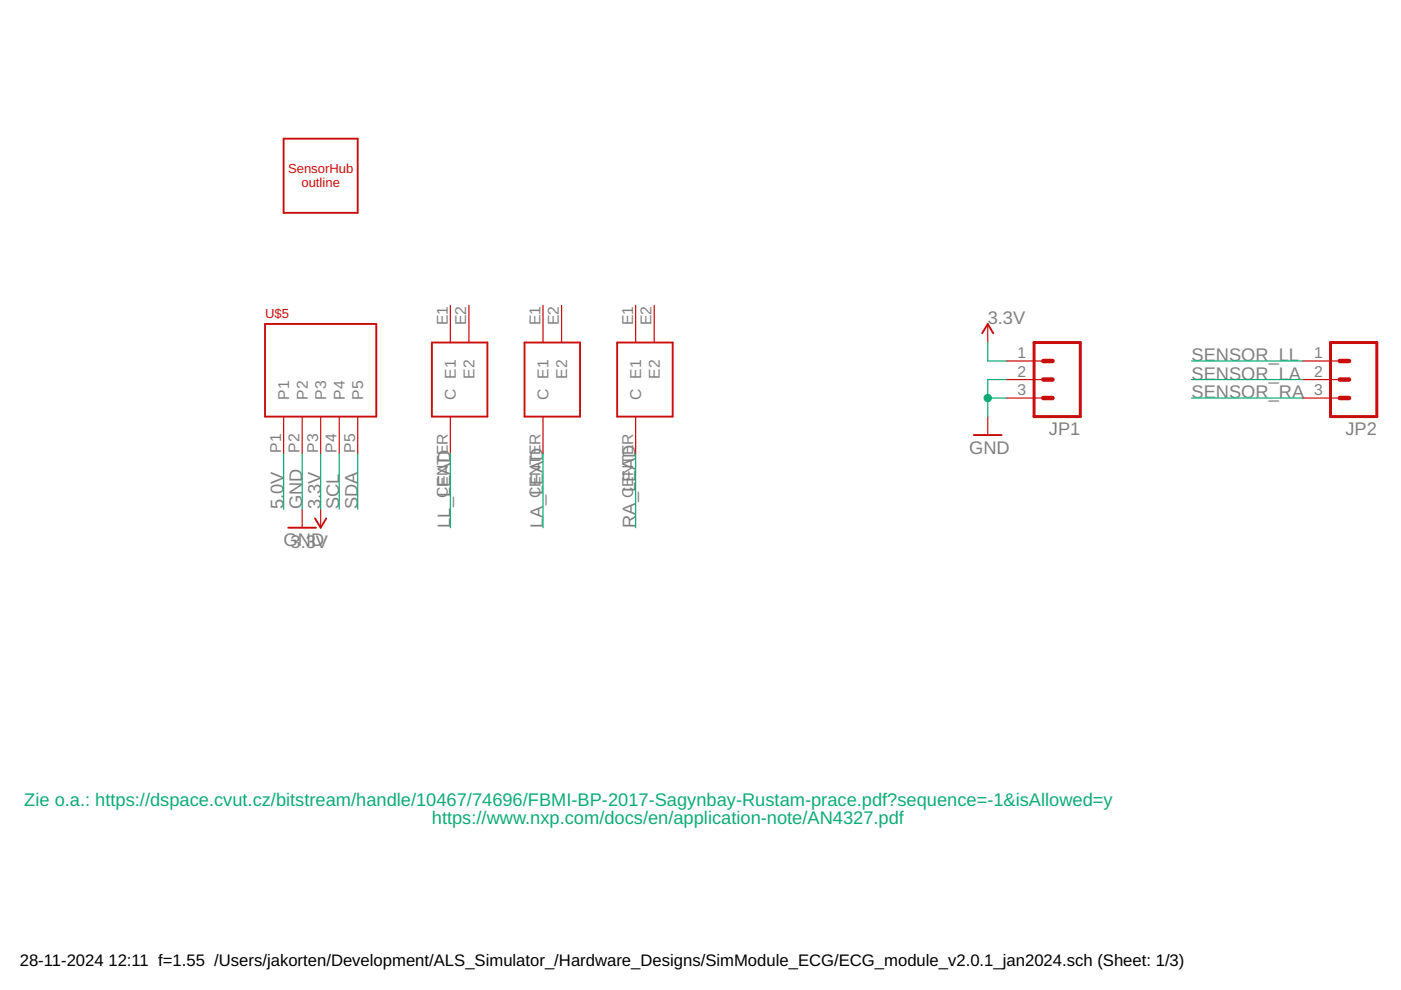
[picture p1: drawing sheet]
<svg xmlns="http://www.w3.org/2000/svg" width="297mm" height="210mm" viewBox="0 0 297 210" stroke-linecap="round" stroke-linejoin="round" font-family="sans-serif">
<g fill="none" stroke="#c90d0c" stroke-width=".25">
<path d="M95.5 64.7v7.9M99.4 64.7v7.9M115.1 64.7v7.9M119.1 64.7v7.9M134.8 64.7v7.9M138.7 64.7v7.9M209.4 68.7v3.9M213.3 76.5h7.9M276.2 76.5h7.9M60.1 88.3v7.9M64.1 88.3v7.9M68 88.3v7.9"/>
<path d="M71.9 88.3v7.9M75.8 88.3v7.9M95.5 88.3v7.9M115.1 88.3v7.9M134.8 88.3v7.9M209.4 88.3v3.9M213.3 80.5h7.9M213.3 84.4h7.9M276.2 80.5h7.9M276.2 84.4h7.9M64.1 107.9v4M68 107.9v4"/>
</g>
<path d="M60.1 29.4h15.7v15.7h-15.7zM56.2 68.7h23.6v19.6h-23.6zM91.6 72.6h11.7v15.7h-11.7zM111.2 72.6h11.8v15.7h-11.8zM130.9 72.6h11.7v15.7h-11.7zM208.2 70.7l1.2-2 1.2 2M206.5 92.2h5.9M61.1 111.9h5.9M66.8 109.9l1.2 2 1.2-2" fill="none" stroke="#c90d0c" stroke-width=".4"/>
<path d="M219.2 72.6h9.8v15.7h-9.8zM282.1 72.6h9.8v15.7h-9.8z" fill="none" stroke="#c90d0c" stroke-width=".63"/>
<path d="M221.2 76.5h2M284.1 76.5h1.9M221.2 84.4h2M221.2 80.5h2M284.1 84.4h1.9M284.1 80.5h1.9" fill="none" stroke="#c90d0c" stroke-width=".95"/>
<g fill="none" stroke="#0dab76" stroke-width=".25">
<path d="M209.4 72.6v3.9h3.9M252.6 76.5h23.6M60.1 96.2v11.7M64.1 96.2v11.7M68 96.2v11.7M71.9 96.2v11.7M75.8 96.2v11.7M95.5 96.2v15.7M115.1 96.2v15.7M134.8 96.2v15.7M209.4 84.4h3.9M213.3 80.5h-3.9v7.8"/>
<path d="M252.6 84.4h23.6M252.6 80.5h23.6"/>
</g>
<circle cx="209.4" cy="84.4" r=".78" fill="#0dab76" stroke="#0dab76" stroke-width=".21"/>
<g font-size="3.9" fill="#808080">
<text x="209.4" y="68.7">3.3V</text>
<text x="252.6" y="76.5">SENSOR_LL</text>
<text x="252.6" y="80.5">SENSOR_LA</text>
<text x="252.6" y="84.4">SENSOR_RA</text>
<text x="222.4" y="92.3">JP1</text>
<text x="285.2" y="92.3">JP2</text>
<text x="205.5" y="96.2">GND</text>
<text x="60.1" y="108" transform="rotate(-90 60.1 108)">5.0V</text>
<text x="64.1" y="108" transform="rotate(-90 64.1 108)">GND</text>
<text x="68" y="108" transform="rotate(-90 68 108)">3.3V</text>
<text x="71.9" y="108" transform="rotate(-90 71.9 108)">SCL</text>
<text x="75.8" y="108" transform="rotate(-90 75.8 108)">SDA</text>
<text x="95.5" y="111.9" transform="rotate(-90 95.5 111.9)">LL_LEAD</text>
<text x="115.1" y="111.9" transform="rotate(-90 115.1 111.9)">LA_LEAD</text>
<text x="134.8" y="111.9" transform="rotate(-90 134.8 111.9)">RA_LEAD</text>
<text x="60.1" y="115.8">G3ND</text>
<text x="63.8" y="116.2">.3V</text>
</g>
<g font-size="3.9" fill="#0dab76">
<text x="5.1" y="170.8">Zie o.a.: https://dspace.cvut.cz/bitstream/handle/10467/74696/FBMI-BP-2017-Sagynbay-Rustam-prace.pdf?sequence=-1&amp;isAllowed=y</text>
<text x="91.6" y="174.7">https://www.nxp.com/docs/en/application-note/AN4327.pdf</text>
</g>
<g font-size="3.5">
<text x="4.2" y="204.7">28-11-2024</text>
<text x="23" y="204.7">12:11 f=1.55 /Users/jakorten/Development/ALS_Simulator_/Hardware_Designs/SimModule_ECG/ECG_module_v2.0.1_jan2024.sch (Sheet: 1/3)</text>
</g>
<g font-size="3.3" fill="#808080">
<text x="94.9" y="69" transform="rotate(-90 94.9 69)">E1</text>
<text x="98.9" y="69" transform="rotate(-90 98.9 69)">E2</text>
<text x="114.6" y="69" transform="rotate(-90 114.6 69)">E1</text>
<text x="118.5" y="69" transform="rotate(-90 118.5 69)">E2</text>
<text x="134.2" y="69" transform="rotate(-90 134.2 69)">E1</text>
<text x="138.2" y="69" transform="rotate(-90 138.2 69)">E2</text>
<text x="215.7" y="76">1</text>
<text x="278.6" y="76">1</text>
<text x="100.6" y="80.3" transform="rotate(-90 100.6 80.3)">E2</text>
<text x="120.2" y="80.3" transform="rotate(-90 120.2 80.3)">E2</text>
<text x="139.9" y="80.3" transform="rotate(-90 139.9 80.3)">E2</text>
<text x="215.7" y="79.9">2</text>
<text x="215.7" y="83.8">3</text>
<text x="278.6" y="79.9">2</text>
<text x="278.6" y="83.8">3</text>
<text x="61.3" y="84.7" transform="rotate(-90 61.3 84.7)">P1</text>
<text x="65.2" y="84.7" transform="rotate(-90 65.2 84.7)">P2</text>
<text x="69.2" y="84.7" transform="rotate(-90 69.2 84.7)">P3</text>
<text x="73.1" y="84.7" transform="rotate(-90 73.1 84.7)">P4</text>
<text x="77" y="84.7" transform="rotate(-90 77 84.7)">P5</text>
<text x="96.7" y="84.7" transform="rotate(-90 96.7 84.7)">C E1</text>
<text x="116.3" y="84.7" transform="rotate(-90 116.3 84.7)">C E1</text>
<text x="136" y="84.7" transform="rotate(-90 136 84.7)">C E1</text>
<text x="59.6" y="96" transform="rotate(-90 59.6 96)">P1</text>
<text x="63.5" y="96" transform="rotate(-90 63.5 96)">P2</text>
<text x="67.4" y="96" transform="rotate(-90 67.4 96)">P3</text>
<text x="71.4" y="96" transform="rotate(-90 71.4 96)">P4</text>
<text x="75.3" y="96" transform="rotate(-90 75.3 96)">P5</text>
<text x="94.9" y="105.6" transform="rotate(-90 94.9 105.6)">CENTER</text>
<text x="114.6" y="105.6" transform="rotate(-90 114.6 105.6)">CENTER</text>
<text x="134.2" y="105.6" transform="rotate(-90 134.2 105.6)">CENTER</text>
</g>
<g font-size="2.8" fill="#c90d0c">
<text x="61.1" y="36.8">SensorHub</text>
<text x="63.9" y="39.7">outline</text>
<text x="56.2" y="67.5">U$5</text>
</g>
</svg>
